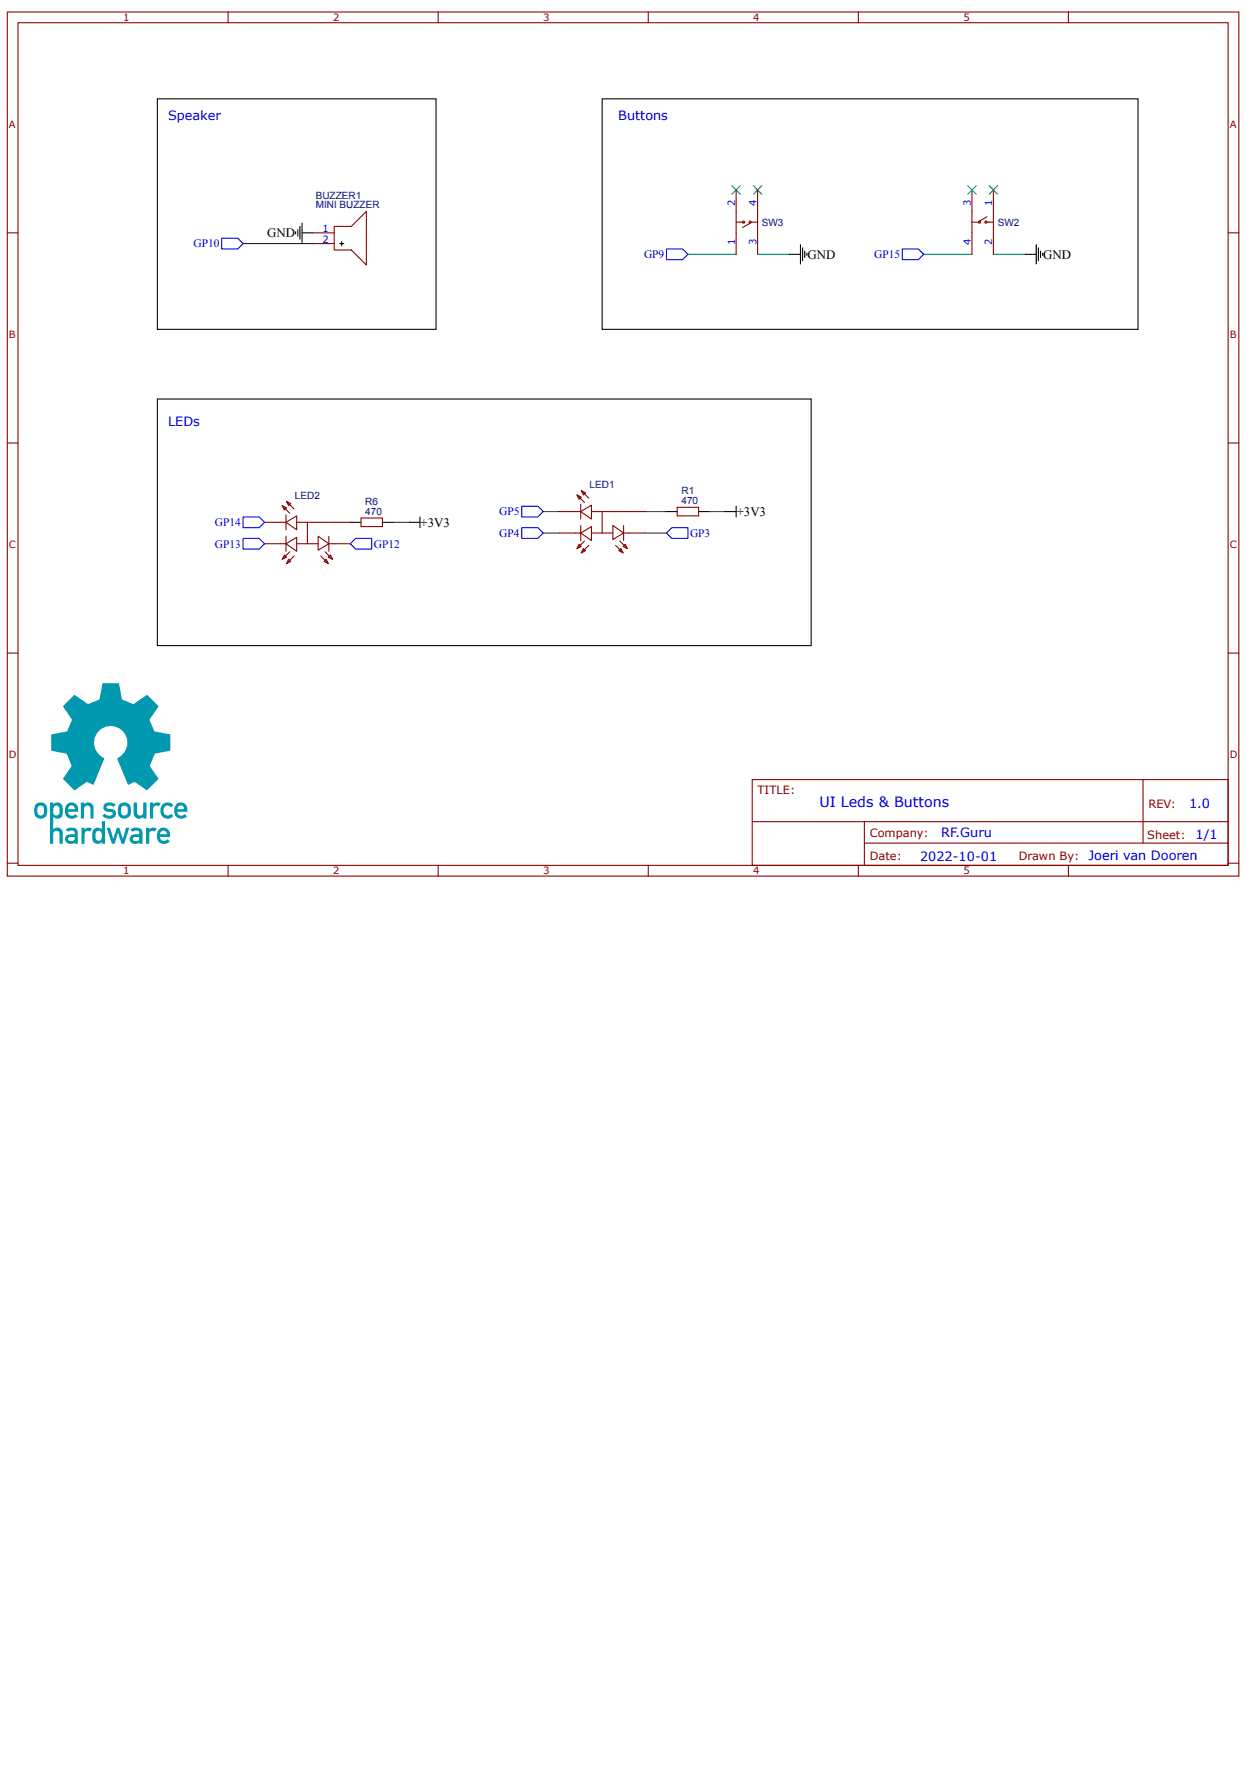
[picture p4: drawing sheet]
<svg xmlns="http://www.w3.org/2000/svg" width="210mm" height="297mm" viewBox="0 0 210 297" stroke-linecap="round" stroke-linejoin="round" font-family="sans-serif">
<g fill="none" stroke="#800" stroke-width=".18">
<path d="M1.2 2h205.3v144h-205.3zM3 3.8h201.8v140.4h-201.8zM38 2v1.8M73.1 2v1.8M108.1 2v1.8M143.1 2v1.8M178.1 2v1.8M1.2 38.8h1.8M52.1 38.8h3.6M55.7 37.7h2.9l2.5-2.5v9l-2.5-2.5h-2.9zM122.7 37h1.3M122.7 31.7v10.7"/>
<path d="M125.1 37h1.2M125.1 37.2l-1.3 .7M126.3 31.7v10.7M162 31.7v10.7M162 37h1.3M164.4 37h1.2M164.5 36.1l-1.2 .7M165.6 31.7v10.7M204.8 38.8h1.7M52.1 40.6h3.6M1.2 73.8h1.8M204.8 73.8h1.7"/>
<path d="M44.1 87.1h3.6M44.1 90.6h3.6M47.1 84.3l.7 .4-.4 .3zM47.1 84.3l1.2 1.2M47.4 92.5l.4 .4-.7 .3zM47.7 87.1l1.8-1.1v2.3zM47.7 90.6l1.8-1v2.3zM47.7 85.8v2.5M47.7 89.4v2.5M47.8 83.6l.7 .3-.4 .4zM47.8 83.6l1.2 1.2M48.1 93.2l.4 .4-.7 .3z"/>
<path d="M48.3 92l-1.2 1.2M49 92.7l-1.2 1.2M49.5 87.1h8.9M49.5 90.6h3.5M51.3 87.1v3.5M53 89.4l1.8 1.2-1.8 1.1zM53.5 92.7l1.2 1.2M54 93.6l.4-.4 .3 .7zM54.2 92l1.3 1.2M54.7 92.9l.4-.4 .4 .7zM54.8 90.6h3.6M54.8 89.4v2.5"/>
<path d="M60.2 86.3h3.6v1.5h-3.6zM93.2 85.3h3.6M93.2 88.8h3.6M96.2 82.5l.7 .4-.3 .3zM96.2 82.5l1.2 1.3M96.6 90.7l.3 .4-.7 .3zM96.8 85.3l1.8-1.1v2.3zM96.8 88.8l1.8-1v2.3zM96.8 84v2.5M96.8 87.6v2.5M96.9 81.8l.7 .3-.3 .4zM96.9 81.8l1.3 1.2"/>
<path d="M97.3 91.4l.3 .4-.7 .4zM97.4 90.2l-1.2 1.2M98.2 90.9l-1.3 1.3M98.6 85.3h8.9M98.6 88.8h3.6M100.4 85.3v3.5M102.2 87.6l1.8 1.2-1.8 1.1zM102.6 90.9l1.3 1.3M103.2 91.8l.3-.4 .4 .8zM103.3 90.2l1.3 1.2M103.9 91.1l.3-.4 .4 .7zM104 88.8h3.5"/>
<path d="M104 87.6v2.5M112.9 84.6h3.6v1.4h-3.6zM1.2 108.9h1.8M204.8 108.9h1.7M125.4 130h79.4v14.2h-79.4zM125.4 137h79.3M144.1 137v7.1M190.6 130v10.5M1.2 143.9h1.8M38 144.2v1.8M73.1 144.2v1.8M108.1 144.2v1.8"/>
<path d="M143.1 144.2v1.8M144.1 140.5h60.6M178.1 144.2v1.8M204.8 143.9h1.7"/>
<circle cx="124" cy="37" r=".18"/>
<circle cx="125.1" cy="37" r=".18"/>
<circle cx="163.3" cy="37" r=".18"/>
<circle cx="164.4" cy="37" r=".18"/>
</g>
<path d="M40.5 40.6h11.6M114.7 42.4h8M126.3 42.4h5.4M154 42.4h8M165.6 42.4h5.4M65.5 87.1h2.7M90.6 85.3h2.6M90.6 88.8h2.6M107.5 85.3h3.6M107.5 88.8h3.6M118.3 85.3h2.6" fill="none" stroke="#080" stroke-width=".18"/>
<path d="M37 39.7h2.6l.9 .9-.9 .9h-2.6zM111.1 41.5h2.7l.9 .9-.9 .9h-2.7zM150.4 41.5h2.7l.9 .9-.9 .9h-2.7zM40.5 89.7h2.7l.9 .9-.9 .9h-2.7zM40.5 86.2h2.7l.9 .9-.9 .9h-2.7zM58.4 90.6l.9-.9h2.7v1.8h-2.7zM87 88h2.7l.9 .8-.9 .9h-2.7zM87 84.4h2.7l.9 .9-.9 .9h-2.7zM112 88h2.7v1.7h-2.7l-.9-.9z" fill="none" stroke="#00f" stroke-width=".18"/>
<g fill="none" stroke="#000" stroke-width=".18">
<path d="M26.2 16.5h46.5v38.4h-46.5zM100.4 16.5h89.3v38.4h-89.3zM49.3 38.6v.4M49.6 38.3v1.1M50 37.7v2.2M50.4 38.8h1.7M50.4 37.2v3.2M56.6 40.6h.7M57 40.2v.8M131.7 42.4h1.8M133.5 40.8v3.2M133.8 41.3v2.2"/>
<path d="M134.2 41.9v1M134.5 42.2v.4M171 42.4h1.8M172.8 40.8v3.2M173.1 41.3v2.2M173.5 41.9v1M173.8 42.2v.4M26.2 66.5h109v41.1h-109zM58.4 87.1h1.8M63.8 87.1h1.7M68.2 87.1h1.8M70 86.2v1.8"/>
<path d="M111.1 85.3h1.8M116.5 85.3h1.8M120.9 85.3h1.8M122.7 84.4v1.8"/>
</g>
<g fill="#000">
<path d="M122 31l1.4 1.4zM122 32.4l1.4-1.4z"/>
<path d="M125.6 31l1.4 1.4zM127 31l-1.4 1.4z"/>
<path d="M161.3 31l1.5 1.4zM161.3 32.4l1.5-1.4z"/>
<path d="M164.9 31l1.4 1.4zM164.9 32.4l1.4-1.4z"/>
</g>
<path d="M122 31l1.4 1.4M123.4 31l-1.4 1.4M125.6 31l1.4 1.4M127 31l-1.4 1.4M161.3 31l1.5 1.4M162.8 31l-1.5 1.4M164.9 31l1.4 1.4M166.3 31l-1.4 1.4" fill="none" stroke="#3c3" stroke-width=".18"/>
<g fill="#0099b0">
<path d="M10.6 117.7l1.8-1.9 2.3 1.5 1.8-.7 .1-.1 .5-2.5 .1-.1h2.6l.6 2.7 1.7 .7h.2l2.1-1.4h.2l1.8 1.8-1.5 2.3 .8 1.8 .1 .1 2.5 .5 .1 .1v2.6l-2.6 .6-.8 1.9v.2l1.4 1.9v.2l-1.9 1.8-2.1-1.4-1 .5-1.8-4.4a2.79 2.79 0 0 0 1.5-3.4 2.79 2.79 0 0 0-3.3-1.9 2.79 2.79 0 0 0-2.1 3.2 3.4 3.4 0 0 0 1.7 2.1l-1.9 4.4-1-.5-2.1 1.4-1.8-1.8-.1-.2 1.4-1.9v-.2l-.8-1.9-2.5-.6-.1-2.6 .1-.1 2.6-.5 .8-1.8v-.2l-1.5-2.1z"/>
<path d="M9.1 134.4l-.2 .2v.5a.58 .58 0 0 0 .5 .8 .58 .58 0 0 0 .5-.8 .6 .6 0 0 0-.1-.6 .6 .6 0 0 0-.7-.1zM8.3 133.8h.6v.3a.9 .9 0 0 1 1-.3 .9 .9 0 0 1 .6 .9v.4a.98 .98 0 0 1-.3 1.1 .98 .98 0 0 1-1.1 .1l-.2-.1v2.1a.91 .91 0 0 1 1-.3 .91 .91 0 0 1 .6 .9v1.7h-.6v-1.9a.53 .53 0 0 0-1 0v1.9h-.6z"/>
</g>
<g fill="#0099b0">
<path d="M11.1 138.2l-.1 .1 .4 .4a.65 .65 0 0 1 1 .1v.3h-.7a.84 .84 0 0 0-.8 1 .84 .84 0 0 0 1.2 .5l.3-.2v.2h.6v-1.8a1.06 1.06 0 0 0-1.6-.8zM11.4 139.7l.4-.2h.6a.58 .58 0 0 1-.4 .7 .58 .58 0 0 1-.7-.4z" fill-rule="evenodd"/>
<path d="M13.6 138h.5v.3a.89 .89 0 0 1 1.3-.1l-.4 .4a.53 .53 0 0 0-.8 .1l-.1 1.9h-.5z" fill-rule="evenodd"/>
<path d="M15.6 138.3a2.82 2.82 0 0 0 0 2 .92 .92 0 0 0 1.4 .1v.2h.5v-3.7h-.5v1.4a.91 .91 0 0 0-1.4 0zM16.2 138.6l.2-.1a.62 .62 0 0 1 .6 .8 .58 .58 0 0 1-.6 .8 .58 .58 0 0 1-.5-.8l.1-.6z" fill-rule="evenodd"/>
<path d="M17.8 138h.6l.5 1.8 .6-1.8h.4l.6 1.8 .5-1.8h.6l-.9 2.6h-.5l-.5-1.8-.6 1.8h-.5z" fill-rule="evenodd"/>
<path d="M21.9 138.2l-.2 .1 .5 .4a.65 .65 0 0 1 1 .1v.3h-.7a.84 .84 0 0 0-.9 1 .84 .84 0 0 0 1.3 .5l.3-.2v.2h.6v-1.8a1.06 1.06 0 0 0-1.7-.8zM22.2 139.7l.4-.2h.6a.58 .58 0 0 1-.4 .7 .58 .58 0 0 1-.7-.4z" fill-rule="evenodd"/>
<path d="M24.3 138h.6v.3a.89 .89 0 0 1 1.2-.1l-.3 .4a.53 .53 0 0 0-.8 .1l-.1 1.9h-.6z" fill-rule="evenodd"/>
<path d="M26.6 138.1a1.42 1.42 0 0 0-.5 1.5 1.42 1.42 0 0 0 1.2 1.1l.5-.1 .5-.4-.4-.3a.68 .68 0 0 1-.7 .2 .68 .68 0 0 1-.5-.6h1.6a1.16 1.16 0 0 0-.3-1.3 1.16 1.16 0 0 0-1.4-.1zM26.9 138.6a.56 .56 0 0 1 .6-.1 .56 .56 0 0 1 .3 .6h-1.1z" fill-rule="evenodd"/>
<path d="M6 134.1a1.58 1.58 0 0 0 .4 2.3 1.13 1.13 0 0 0 1.5-1.3 1.12 1.12 0 0 0-.6-1.2 1.12 1.12 0 0 0-1.3 .2zM6.4 134.5a.6 .6 0 0 1 .7-.1 .6 .6 0 0 1 .2 .7 .6 .6 0 0 1-.5 .8 .6 .6 0 0 1-.6-.8z" fill-rule="evenodd"/>
<path d="M11.3 133.9a1.42 1.42 0 0 0-.5 1.5 1.42 1.42 0 0 0 1.2 1.1l.5-.1 .5-.4-.4-.3a.68 .68 0 0 1-.8 .2 .68 .68 0 0 1-.4-.6h1.6a1.16 1.16 0 0 0-.3-1.3 1.16 1.16 0 0 0-1.4-.1zM11.5 134.4a.56 .56 0 0 1 .7-.1 .56 .56 0 0 1 .3 .6h-1.1z" fill-rule="evenodd"/>
<path d="M13.5 133.8h.5v.3a.91 .91 0 0 1 1-.3 .91 .91 0 0 1 .6 .9v1.7h-.5l-.1-1.9a.53 .53 0 0 0-.9 0l-.1 1.9h-.5z" fill-rule="evenodd"/>
<path d="M17.5 134a1.54 1.54 0 0 1 1.8 .1l-.4 .4-.2-.1a.66 .66 0 0 0-.9 .2l.3 .2a.94 .94 0 0 1 1.2 .9 1.23 1.23 0 0 1-2 .5l-.2-.2 .3-.4a.83 .83 0 0 0 1.4 0v-.1l-.3-.1a.99 .99 0 0 1-1.3-.8z" fill-rule="evenodd"/>
<path d="M19.9 134.1a1.58 1.58 0 0 0 .5 2.3 1.13 1.13 0 0 0 1.4-1.3 1.12 1.12 0 0 0-.5-1.2 1.12 1.12 0 0 0-1.4 .2zM20.3 134.5a.6 .6 0 0 1 .8-.1 .6 .6 0 0 1 .2 .7 .6 .6 0 0 1-.6 .8 .6 .6 0 0 1-.5-.8z" fill-rule="evenodd"/>
<path d="M22.3 133.8h.5l.1 1.9a.53 .53 0 0 0 .9 0l.1-1.9h.5v2.6h-.5v-.2a.91 .91 0 0 1-1 .2 .91 .91 0 0 1-.6-.9z" fill-rule="evenodd"/>
<path d="M25 133.8h.5l.1 .3a.89 .89 0 0 1 1.2-.1l-.4 .4a.53 .53 0 0 0-.8 .1l-.1 1.9h-.5z" fill-rule="evenodd"/>
<path d="M27 134.2a1.22 1.22 0 0 1 1.9 0l-.4 .4a.69 .69 0 0 0-.8-.3 .69 .69 0 0 0-.4 .8 .69 .69 0 0 0 .4 .8 .69 .69 0 0 0 .8-.2l.4 .3a1.27 1.27 0 0 1-1.7 .3 1.27 1.27 0 0 1-.4-1.7z" fill-rule="evenodd"/>
<path d="M29.5 133.9a1.42 1.42 0 0 0-.5 1.5 1.42 1.42 0 0 0 1.2 1.1l.5-.1 .5-.4-.4-.3a.68 .68 0 0 1-.8 .2 .68 .68 0 0 1-.4-.6h1.6a1.16 1.16 0 0 0-.3-1.3 1.16 1.16 0 0 0-1.4-.1zM29.7 134.4a.56 .56 0 0 1 .7-.1 .56 .56 0 0 1 .3 .6h-1.1z" fill-rule="evenodd"/>
</g>
<text font-size="2.4" fill="#00f" x="136.6" y="134.5">UI Leds &amp; Buttons</text>
<g font-size="2.1" fill="#00f">
<text x="28" y="20.1">Speaker</text>
<text x="103.1" y="20.1">Buttons</text>
<text x="28" y="71">LEDs</text>
<text x="198.3" y="134.6">1.0</text>
<text x="153.4" y="143.4">2022-10-01</text>
<text x="156.9" y="139.5">RF.Guru</text>
<text x="181.5" y="143.4">Joeri van Dooren</text>
<text x="199.3" y="139.9">1/1</text>
</g>
<g font-size="2.1">
<text x="44.6" y="39.5">GND</text>
<text x="134.6" y="43.1">GND</text>
<text x="173.9" y="43.1">GND</text>
<text x="70.1" y="87.8">+3V3</text>
<text x="122.8" y="86">+3V3</text>
</g>
<g font-size="1.9" fill="#00f">
<text x="32.3" y="41.2">GP10</text>
<text x="107.4" y="43">GP9</text>
<text x="145.7" y="43">GP15</text>
<text x="35.8" y="87.7">GP14</text>
<text x="83.2" y="89.5">GP4</text>
<text x="83.2" y="85.9">GP5</text>
<text x="115" y="89.5">GP3</text>
<text x="35.8" y="91.3">GP13</text>
<text x="62.3" y="91.3">GP12</text>
</g>
<g font-size="1.9" fill="#800">
<text x="126.3" y="132.3">TITLE:</text>
<text x="191.5" y="134.6">REV:</text>
<text x="145" y="143.4">Date:</text>
<text x="145" y="139.5">Company:</text>
<text x="169.8" y="143.4">Drawn By:</text>
<text x="191.3" y="139.8">Sheet:</text>
</g>
<g font-size="1.7" fill="#800">
<text x="20.5" y="3.5">1</text>
<text x="55.5" y="3.5">2</text>
<text x="90.6" y="3.5">3</text>
<text x="125.6" y="3.5">4</text>
<text x="160.6" y="3.5">5</text>
<text x="1.5" y="21.3">A</text>
<text x="205" y="21.3">A</text>
<text x="1.5" y="56.3">B</text>
<text x="205" y="56.3">B</text>
<text x="1.5" y="91.4">C</text>
<text x="205" y="91.4">C</text>
<text x="1.5" y="126.4">D</text>
<text x="205" y="126.4">D</text>
<text x="20.5" y="145.8">1</text>
<text x="55.5" y="145.8">2</text>
<text x="90.6" y="145.8">3</text>
<text x="125.6" y="145.8">4</text>
<text x="160.6" y="145.8">5</text>
</g>
<g font-size="1.7" fill="#000080">
<text x="52.6" y="34.7">MINI BUZZER</text>
<text x="52.6" y="33.1">BUZZER1</text>
<text x="127" y="37.6">SW3</text>
<text x="166.3" y="37.6">SW2</text>
<text x="49.2" y="83.2">LED2</text>
<text x="98.3" y="81.4">LED1</text>
<text x="113.6" y="82.4">R1</text>
<text x="60.9" y="85.8">470</text>
<text x="60.9" y="84.2">R6</text>
<text x="113.6" y="84">470</text>
</g>
<g font-size="1.7" fill="#00f">
<text x="122.6" y="34.3" transform="rotate(-90 122.6 34.3)">2</text>
<text x="126.1" y="34.3" transform="rotate(-90 126.1 34.3)">4</text>
<text x="161.9" y="34.3" transform="rotate(-90 161.9 34.3)">3</text>
<text x="165.4" y="34.3" transform="rotate(-90 165.4 34.3)">1</text>
<text x="53.8" y="38.6">1</text>
<text x="53.8" y="40.4">2</text>
<text x="122.6" y="40.8" transform="rotate(-90 122.6 40.8)">1</text>
<text x="126.1" y="40.8" transform="rotate(-90 126.1 40.8)">3</text>
<text x="161.9" y="40.8" transform="rotate(-90 161.9 40.8)">4</text>
<text x="165.4" y="40.8" transform="rotate(-90 165.4 40.8)">2</text>
</g>
</svg>
